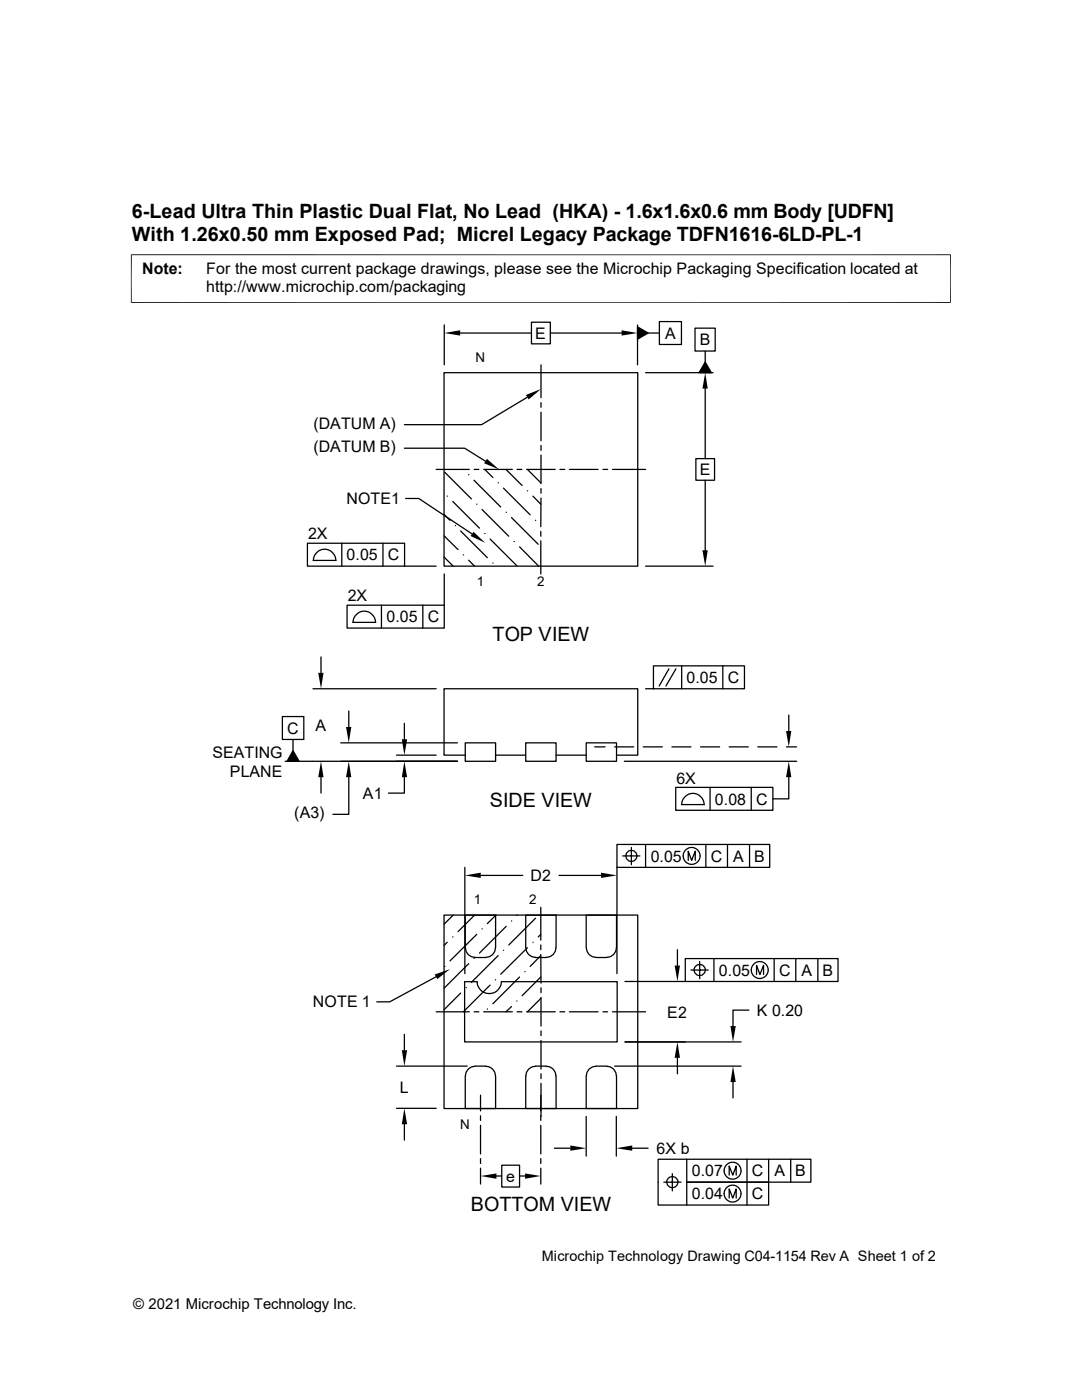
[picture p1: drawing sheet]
<svg xmlns="http://www.w3.org/2000/svg" width="216mm" height="279mm" viewBox="0 0 216 279" stroke-linecap="round" stroke-linejoin="round" font-family="sans-serif">
<g fill="none" stroke="#000" stroke-width=".25">
<path d="M88.6 74.4h38.7v38.6h-38.7zM88.6 64.9v7.9M91.8 66.5h14.2M105.2 79.3l-9.1 5.5h-15.4M106 64.3h3.8v4.3h-3.8zM107.9 72.8v6.6M109.8 66.5h14.2M127.2 65.2l2.1 1.3-2.1 1.2zM127.2 64.9v7.9M128.8 74.4h13.5M129.3 66.5h2.3M131.6 64.2h4.4v4.5h-4.4z"/>
<path d="M138.7 65.5h4v4.6h-4zM140.7 72.3l1.2 2.1h-2.4zM140.7 70.1v2.2M140.7 77.6v13.9M80.7 89.5h12l4.2 2.5M80.9 99.5h2.7l10.6 7.1M87 93.7h6.6M88.7 94.2l5.4 5.4M89.2 99h.1M93.5 94.7h.1M94.6 95.8l5.3 5.4M94.6 93.7h.9"/>
<path d="M96.5 93.7h5.7M96.7 93.7l1.6 1.6M99.4 96.4h.1M100.5 97.4l5.3 5.3M101 93.7l3.2 3.2M103.2 93.7h.9M105.1 93.7h5.7M105.2 98h.1M105.2 93.7l2.7 2.7M106.3 99l1.6 1.6M107.9 80.3v1M107.9 82.3v5.7"/>
<path d="M107.9 88.9v1M107.9 90.8v5.7M107.9 97.5v.9M107.9 99.4v5.7M111.7 93.7h1M113.6 93.7h5.7M120.3 93.7h.9M122.2 93.7h6.6M138.9 91.5h3.7v4.3h-3.7zM140.7 95.8v14M61.3 108.4h19.4v4.6h-19.4zM67 111.8a2.24 2.24 0 0 0-2.2-2.2 2.24 2.24 0 0 0-2.3 2.2h4.6"/>
<path d="M68.2 108.4v4.6M76.4 108.4v4.6M80.7 113h6.3M88.6 111.2l1.8 1.8M88.6 106.9l2.8 2.8M88.6 102.7l1.2 1.1M88.6 114.6v6.2M90.3 100.1l5.4 5.3M90.8 104.9h.1M91.9 106l5.3 5.3M92.5 110.7h.1M93.5 111.8l1.2 1.2"/>
<path d="M95.1 100.6h.1M96.2 101.7l5.3 5.3M96.7 106.5h.1M97.8 107.6l5.3 5.3M98.3 112.4h.1M101 102.2h.1M102.1 103.3l5.3 5.3M102.6 108.1h.1M103.7 109.1l3.8 3.9M106.8 103.8h.1M107.9 106v1M107.9 108v6.6"/>
<path d="M128.8 113h13.5M62.4 137.5h24.6M64.1 131.1v3.2M69.3 120.8h19.3v4.5h-19.3zM70.4 124.2h4.6M70.4 124.2a2.24 2.24 0 0 1 2.3-2.2 2.24 2.24 0 0 1 2.2 2.2M76.1 120.8v4.5M84.4 120.8v4.5M128.8 137.5h19.7v-4.6h-18.1v4.6M133.5 133.5l-2 3.4M134.9 133.5l-2 3.4M136 132.9v4.6"/>
<path d="M144.2 132.9v4.6M56.3 143h4.3v4.6h-4.3zM56.9 151.9h34.4M58.5 149.8l1.2 2.1h-2.4zM58.5 147.6v2.2M64.1 155.1v3.2M68 148.3h23.3M69.6 155.1v7.4h-3.2M69.6 141.9v3.2M79.1 150.7h7.9M80.7 155.1v3.2h-3.2M80.7 144.4v3.1"/>
<path d="M92.8 148.3h6.1v3.6h-6.1zM92.8 150.7h-4.2v-13.2h38.7v13.2h-4.3M98.9 150.7h6M104.9 148.3h6.1v3.6h-6.1zM111 150.7h6M117 148.3h6v3.6h-6zM118.7 149.1h2M122.6 149.1h3.8M124.6 151.9h34.4M128.4 149.1h3.8M134.1 149.1h3.8M134.8 157.1h19.4v4.6h-19.4z"/>
<path d="M139.8 149.1h3.8M141.7 157.1v4.6M145.5 149.1h3.8M149.9 157.1v4.6M151.2 149.1h3.8M156.9 149.1h2.1M157.4 155.1v4.3h-3.2M157.4 142.7v3.2M92.8 173.1v21.2M95.9 174.7h8.4M111.5 174.7h8.4M123.1 168.5h30.5v4.6h-30.5z"/>
<path d="M123.1 173.1v21.2M124.2 170.8h3.5M126 169.1v3.5M128.8 168.5v4.6M136 160.6h4.5a2.24 2.24 0 0 0-2.2-2.3 2.24 2.24 0 0 0-2.3 2.3M137.3 171.7v-1.8l.7 1.8 .7-1.8v1.8M140.8 168.5v4.6M145.2 168.5v4.6M149.6 168.5v4.6M87 194.9l-9.2 5h-2.6M88.6 182.6h38.7v38.6h-38.7zM88.7 192.9h.1"/>
<path d="M89.2 188l-.6 .7M90.3 187h.1M90.4 182.6l-1.8 1.8M91.9 198.2l-3.3 3.3M92.7 195.9h2.5a2.41 2.41 0 0 0 2.4 2.4 2.41 2.41 0 0 0 2.4-2.4h23.1v12h-30.4zM92.8 189.1v-6.5h6.1l-.1 6.5a1.88 1.88 0 0 1-1.9 2M92.9 189.1a1.88 1.88 0 0 0 1.9 2M93 197.1h.1M93.5 192.3l-4.9 4.9M94.6 191.3h.1M94.7 182.6l-3.3 3.3M94.8 191.1h2.1"/>
<path d="M95.1 186.5l-5.3 5.3M96.2 185.4h.1M97.8 196.6l-5.3 5.3M98.8 195.5h.1M99 182.6l-1.8 1.7M99.4 190.7l-5.3 5.3M100.5 189.7h.1M101 184.9l-5.3 5.3M102.1 183.8h.1M103.1 199.8h.1M103.2 182.6l-.1 .1M103.7 195l-5.4 5.3"/>
<path d="M104.7 193.9h.1M104.9 189.1v-6.5h6.1v6.5M104.9 189.1a1.88 1.88 0 0 0 1.9 2M105.2 189.1l-5.3 5.3M106.3 188h.1M106.8 191.1h2.2M106.8 183.3l-5.3 5.3M107.9 186.5l-.5 .5M107.9 190.7l-2.1 2.2M107.9 195l-3.7 3.7M107.9 199.3l-2.7 2.6M107.9 190.5v5.7"/>
<path d="M107.9 181.1v6.5M107.9 188.6v.9M107.9 197.1v1M107.9 199.1v5.7M110.9 189.1a1.88 1.88 0 0 1-1.9 2M117 189.1v-6.5h6v6.5M117 189.1a1.88 1.88 0 0 0 1.9 2M118.9 191.1h2.2M123 189.1a1.88 1.88 0 0 1-1.9 2M124.7 195.9h12M135.2 189.5v3.2M136.7 191.3h30.5v4.6h-30.5z"/>
<path d="M137.9 193.6h3.4M138.5 193.6a1.14 1.14 0 0 1 1.1-1.1 1.14 1.14 0 0 1 1.2 1.1M138.5 193.6a1.1 1.1 0 0 0 1.1 1.1 1.1 1.1 0 0 0 1.1-1.1M139.6 191.9v3.4M142.5 191.3v4.6M151 194.5v-1.8l.6 1.8 .8-1.8v1.8M154.5 191.3v4.6M158.8 191.3v4.6M163.2 191.3v4.6M79.1 212.8h14.1M80.7 206.4v3.2M87 201.9h6.6"/>
<path d="M94.6 201.9h.9M94.8 212.8a1.88 1.88 0 0 0-1.9 1.9M94.8 212.8h2.1M95.9 218.6v3.1M96.5 201.9h5.7M96.9 212.8a1.88 1.88 0 0 1 1.9 1.9l.1 6.5h-6.1v-6.5M97.2 201.4h.1M102.1 200.9l-1.1 1M103.2 201.9h.9M104.9 214.7v6.5h6.1v-6.5M105.1 201.9h5.7M106.8 212.8a1.88 1.88 0 0 0-1.9 1.9"/>
<path d="M106.8 212.8h2.2M107.9 218.6v3.1M107.9 205.7v1M107.9 207.6v5.8M107.9 214.3v1M107.9 216.2v6.6M109 212.8a1.88 1.88 0 0 1 1.9 1.9M111.7 201.9h1M113.6 201.9h5.7M117 214.7v6.5h6v-6.5M118.9 212.8a1.88 1.88 0 0 0-1.9 1.9M118.9 212.8h2.2"/>
<path d="M120.3 201.9h.9M121.1 212.8a1.88 1.88 0 0 1 1.9 1.9M122.2 201.9h6.6M122.6 212.8h25.3M124.7 207.9h23.2M135.2 211.1v3.2M146.3 215.9v3.2M149.4 201.6h-3.1v3.2M79.1 221.2h7.9M80.7 224.4v3.1M95.9 222.7v.9M95.9 224.6v5.7"/>
<path d="M95.9 231.2v1M95.9 233.1v3.2M99.1 234.7h1M100.1 232.5h3.6v4.4h-3.6zM103.7 234.7h1.1M107.9 222.7v.9M107.9 224.6v5.7M107.9 231.2v1M107.9 233.1v3.2M110.6 229.2h3.2M117 222.8v7.9M123 222.8v7.9"/>
<path d="M126.2 229.2h3.1M132.5 235.9h3.4M133 235.9a1.14 1.14 0 0 1 1.2-1.1 1.14 1.14 0 0 1 1.1 1.1M133.1 235.9a1.1 1.1 0 0 0 1.1 1.1 1.1 1.1 0 0 0 1.1-1.1M134.2 234.2v3.5M137 231.4v4.5h16.4v4.6h-22.1v-9.1h30.5v4.5h-24.8v4.6M145.5 234.5v-1.8l.7 1.8 .7-1.8v1.8M145.5 239.1v-1.8l.7 1.8 .7-1.8v1.8M149.1 231.4v9.1M153.4 231.4v4.5M157.8 231.4v4.5"/>
<circle cx="126" cy="170.8" r="1.11"/>
<circle cx="138" cy="170.8" r="1.69"/>
<circle cx="151.6" cy="193.6" r="1.69"/>
<circle cx="146.2" cy="233.6" r="1.69"/>
<circle cx="146.2" cy="238.2" r="1.69"/>
</g>
<g fill="#000">
<path d="M88.6 66.5l3.2-.6v1.1zM104.9 78.8l3-1.2-2.4 2.1zM124 65.9l3.2 .6-3.2 .5zM127.2 65.2l2.1 1.3-2.1 1.2zM140.7 74.4l.5 3.2h-1zM140.7 72.3l1.2 2.1h-2.4zM97.2 91.6l2.4 2.1-3-1.2zM94.5 106.1l2.3 2.2-2.9-1.3zM140.2 109.8h1l-.5 3.2zM63.5 134.3h1.1l-.5 3.2zM58.5 149.8l1.2 2.1h-2.4zM64.1 151.9l.5 3.2h-1.1z"/>
<path d="M69 145.1h1.1l-.5 3.2zM69.6 151.9l.5 3.2h-1.1zM80.2 147.5h1l-.5 3.2zM80.7 151.9l.5 3.2h-1zM156.8 145.9h1.1l-.5 3.2zM157.4 151.9l.5 3.2h-1.1zM92.8 174.7l3.1-.5v1zM119.9 174.2l3.2 .5-3.2 .5zM86.7 194.5l3.1-1.1-2.6 2zM134.6 192.7h1.1l-.5 3.2zM80.2 209.6h1l-.5 3.2zM135.2 207.9l.5 3.2h-1.1z"/>
<path d="M146.3 212.8l.5 3.1h-1zM145.8 204.8h1l-.5 3.1zM80.7 221.2l.5 3.2h-1zM95.9 234.7l3.2-.5v1zM104.8 234.2l3.1 .5-3.1 .5zM113.8 228.6l3.2 .6-3.2 .5zM123 229.2l3.2-.6v1.1z"/>
</g>
<path d="M26.1 50.8h163.6M26.2 50.8v9.7M189.7 50.8v9.7M26.1 60.4h163.6" fill="none" stroke="#000" stroke-width=".2"/>
<g font-size="3.9">
<text x="26.3" y="43.5">6-Lead Ultra Thin Plastic Dual Flat, No Lead (HKA) - 1.6x1.6x0.6 mm Body [UDFN]</text>
<text x="26.3" y="48">With 1.26x0.50 mm Exposed Pad; Micrel Legacy Package TDFN1616-6LD-PL-1</text>
<text x="98.3" y="127.9">TOP VIEW</text>
<text x="97.7" y="161">SIDE VIEW</text>
<text x="93.9" y="241.7">BOTTOM VIEW</text>
</g>
<g font-size="3.2">
<text x="28.4" y="54.6">Note:</text>
<text x="41.1" y="54.6">For the most current package drawings, please see the Microchip Packaging Specification located at</text>
<text x="41.1" y="58.3">http://www.microchip.com/packaging</text>
<text x="106.8" y="67.6">E</text>
<text x="132.7" y="67.6">A</text>
<text x="139.6" y="68.9">B</text>
<text x="62.5" y="85.6">(DATUM A)</text>
<text x="62.5" y="90.3">(DATUM B)</text>
<text x="139.6" y="94.8">E</text>
<text x="69.1" y="100.6">NOTE1</text>
<text x="61.5" y="107.6">2X</text>
<text x="69.2" y="111.8">0.05</text>
<text x="77.4" y="111.8">C</text>
<text x="69.4" y="120">2X</text>
<text x="77.1" y="124.2">0.05</text>
<text x="85.3" y="124.2">C</text>
<text x="137" y="136.3">0.05</text>
<text x="145.2" y="136.3">C</text>
<text x="57.3" y="146.4">C</text>
<text x="62.9" y="145.8">A</text>
<text x="42.4" y="151.3">SEATING</text>
<text x="45.9" y="155.1">PLANE</text>
<text x="72.4" y="159.4">A1</text>
<text x="135" y="156.4">6X</text>
<text x="142.7" y="160.6">0.08</text>
<text x="150.9" y="160.6">C</text>
<text x="58.7" y="163.3">(A3)</text>
<text x="129.8" y="172">0.05</text>
<text x="141.8" y="172">C</text>
<text x="146.3" y="172">A</text>
<text x="150.5" y="172">B</text>
<text x="105.8" y="175.9">D2</text>
<text x="143.5" y="194.7">0.05</text>
<text x="155.4" y="194.7">C</text>
<text x="159.9" y="194.7">A</text>
<text x="164.1" y="194.7">B</text>
<text x="62.4" y="201">NOTE 1</text>
<text x="133.1" y="203.1">E2</text>
<text x="151" y="202.7">K 0.20</text>
<text x="79.8" y="218.1">L</text>
<text x="131" y="230.3">6X b</text>
<text x="101" y="235.8">e</text>
<text x="138" y="234.8">0.07</text>
<text x="138" y="239.4">0.04</text>
<text x="150" y="234.8">C</text>
<text x="150" y="239.4">C</text>
<text x="154.5" y="234.8">A</text>
<text x="158.7" y="234.8">B</text>
</g>
<text font-size="3" x="26.6" y="261.3">© 2021 Microchip Technology Inc.</text>
<text font-size="2.9" x="108.1" y="251.6">Microchip Technology Drawing C04-1154 Rev A Sheet 1 of 2</text>
<g font-size="2.7">
<text x="94.9" y="72.2">N</text>
<text x="95.1" y="117">1</text>
<text x="107.2" y="117">2</text>
<text x="94.6" y="180.5">1</text>
<text x="105.6" y="180.5">2</text>
<text x="91.8" y="225.3">N</text>
</g>
</svg>
